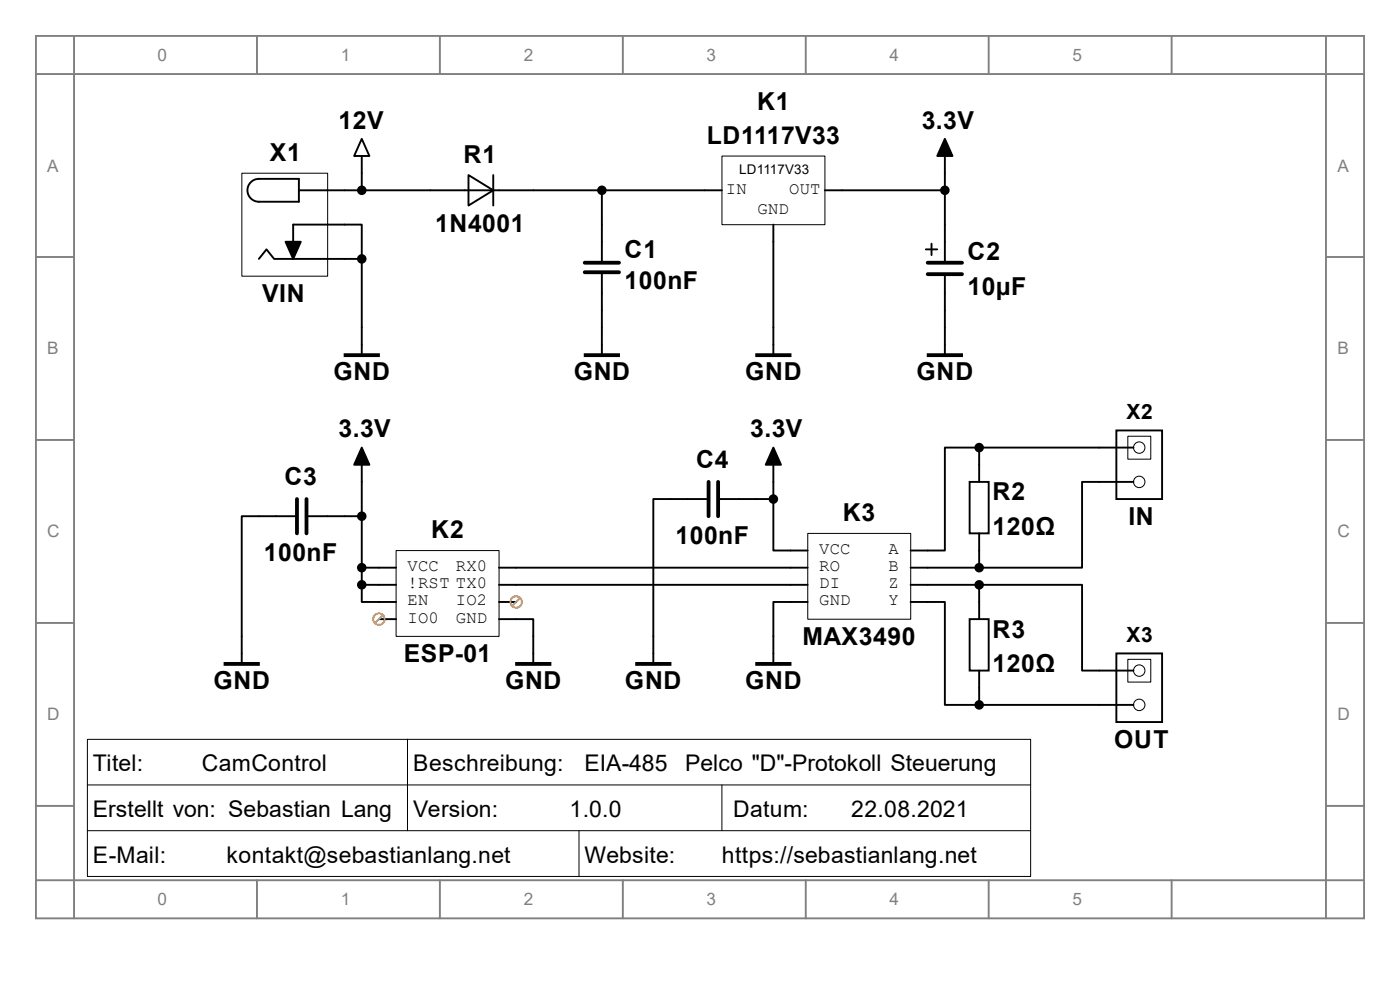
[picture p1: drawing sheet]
<svg xmlns="http://www.w3.org/2000/svg" width="297mm" height="210mm" viewBox="0 0 297 210" stroke-linecap="round" stroke-linejoin="round" font-family="sans-serif">
<g fill="none" stroke="#808080" stroke-width=".4">
<path d="M7.6 7.6h281.8v187.2h-281.8zM7.6 15.7h281.8M15.7 7.6v187.2M54.5 7.6v8.1M93.3 7.6v8.1M132.1 7.6v8.1M170.9 7.6v8.1M209.8 7.6v8.1M248.6 7.6v8.1M281.3 7.6v187.2M7.6 54.5h8.1M281.3 54.5h8.1"/>
<path d="M7.6 93.3h8.1M281.3 93.3h8.1M7.6 132.1h8.1M281.3 132.1h8.1M7.6 171h8.1M281.3 171h8.1M7.6 186.7h281.8M54.5 186.7v8.1M93.3 186.7v8.1M132.1 186.7v8.1M170.9 186.7v8.1M209.8 186.7v8.1"/>
<path d="M248.6 186.7v8.1"/>
</g>
<g fill="none" stroke="#000" stroke-width=".4">
<path d="M53.4 38.5l1-.5 .5-.1h8.5v4.9h-8.5a2.43 2.43 0 0 1-2.3-1.6 2.43 2.43 0 0 1 .8-2.7zM76.7 29.5l1.7 3.6h-3.3zM76.7 33.1v7.3M99.4 37.1l5.2 3.3-5.2 3.2zM104.6 37.1v6.5M200.5 33.1v22.6M54.9 54.9l1.6-2 1.7 2h18.5M62.2 54.9v-7.3h14.5v7.3M63.4 40.4h89.8M76.7 54.9v20.2M127.7 40.4v14.9M127.7 58.2v16.9"/>
<path d="M164.1 47.6v27.5M175 40.4h25.5M196.4 52.9h2.4M197.6 51.7v2.4M200.5 58.2v16.9M76.7 98.6v25.5M164.1 98.6v7.3M207.7 95h-7.2v21.8h-7.3M207.7 95v7.2M207.7 95h32.8M236.8 91.3h9.7v14.6h-9.7zM62.6 109.5h-11.3v31.1"/>
<path d="M65.4 109.5h11.3M149.9 105.9h-11.3v34.7M152.7 105.9h11.4M164.1 105.9v10.9h7.2M205.7 102.2h4.1v10.9h-4.1zM207.7 113.1v7.3M240.5 102.2h-10.9v18.2h-21.9M76.7 124.1v3.6h7.3M76.7 120.4h7.3M76.7 124.1h7.3M80.4 131.3h3.6M105.9 131.3h7.2v9.3"/>
<path d="M105.9 120.4h65.4M105.9 124.1h65.4M105.9 127.7h3.6M171.3 127.7h-7.2v12.9M193.2 127.7h7.3v21.8h7.2M193.2 120.4h14.5M193.2 124.1h14.5M205.7 131.3h4.1v11h-4.1zM207.7 124.1h21.9v18.2h10.9M207.7 124.1v7.2M236.8 138.6h9.7v14.6h-9.7zM207.7 142.3v7.2"/>
<path d="M207.7 149.5h32.8"/>
</g>
<path d="M124 55.7h7.3M124 57.8h7.3M196.8 55.7h7.3M196.8 58.2h7.3M63 105.9v7.2M65 105.9v7.2M150.3 102.2v7.3M152.3 102.2v7.3" fill="none" stroke="#000" stroke-width=".81"/>
<g fill="#000" stroke="#000" stroke-width=".4">
<path d="M200.5 29.5l1.6 3.6h-3.3zM60.6 51.3h3.2l-1.6 3.6zM76.7 95l1.7 3.6h-3.3zM164.1 95l1.6 3.6h-3.2z"/>
<path d="M73.1 75.1h7.3v.4h-7.3z" fill-rule="evenodd"/>
<path d="M124 75.1h7.3v.4h-7.3z" fill-rule="evenodd"/>
<path d="M160.4 75.1h7.3v.4h-7.3z" fill-rule="evenodd"/>
<path d="M196.8 75.1h7.3v.4h-7.3z" fill-rule="evenodd"/>
<path d="M47.6 140.6h7.3v.4h-7.3z" fill-rule="evenodd"/>
<path d="M109.5 140.6h7.3v.4h-7.3z" fill-rule="evenodd"/>
<path d="M135 140.6h7.2v.4h-7.2z" fill-rule="evenodd"/>
<path d="M160.4 140.6h7.3v.4h-7.3z" fill-rule="evenodd"/>
<circle cx="76.7" cy="40.4" r=".81"/>
<circle cx="76.7" cy="54.9" r=".81"/>
<circle cx="127.7" cy="40.4" r=".81"/>
<circle cx="200.5" cy="40.4" r=".81"/>
<circle cx="207.7" cy="95" r=".81"/>
<circle cx="76.7" cy="109.5" r=".81"/>
<circle cx="164.1" cy="105.9" r=".81"/>
<circle cx="76.7" cy="120.4" r=".81"/>
<circle cx="76.7" cy="124.1" r=".81"/>
<circle cx="207.7" cy="120.4" r=".81"/>
<circle cx="207.7" cy="124.1" r=".81"/>
<circle cx="207.7" cy="149.5" r=".81"/>
</g>
<g fill="none" stroke="#000" stroke-width=".21">
<path d="M51.3 36.7h18.2v21.9h-18.2zM153.2 33.1h21.8v14.6h-21.8zM239.3 92.5h4.8v4.9h-4.8zM84 116.8h21.9v18.2h-21.9zM171.4 113.2h21.8v18.2h-21.8zM239.3 139.9h4.8v4.8h-4.8zM18.5 156.8h200.2v29.1h-200.2zM86.4 156.8v19.4M18.5 176.2h200.1M18.5 166.5h200.1M122.8 176.2v9.7M153.2 166.5v9.7"/>
<circle cx="241.7" cy="95" r="1.21"/>
<circle cx="241.7" cy="102.2" r="1.21"/>
<circle cx="241.7" cy="142.3" r="1.21"/>
<circle cx="241.7" cy="149.5" r="1.21"/>
</g>
<g fill="none" stroke="#ff7f00" stroke-width=".4">
<path d="M81.2 130.5l-1.6 1.6M110.3 126.9l-1.6 1.6"/>
<circle cx="80.4" cy="131.3" r="1.21"/>
<circle cx="109.5" cy="127.7" r="1.21"/>
</g>
<g font-size="5.2">
<text x="160.6" y="23.3">K1</text>
<text x="71.8" y="27.3">12V</text>
<text x="195.6" y="27.3">3.3V</text>
<text x="57.3" y="34.2">X1</text>
<text x="98.3" y="34.6">R1</text>
<text x="149.9" y="30.6">LD1117V33</text>
<text x="92.3" y="49.1">1N4001</text>
<text x="132.5" y="54.8">C1</text>
<text x="205.3" y="55.2">C2</text>
<text x="55.6" y="64.1">VIN</text>
<text x="132.5" y="61.3">100nF</text>
<text x="205.3" y="62.5">10µF</text>
<text x="70.7" y="80.7">GND</text>
<text x="121.7" y="80.7">GND</text>
<text x="158.1" y="80.7">GND</text>
<text x="194.4" y="80.7">GND</text>
<text x="71.8" y="92.8">3.3V</text>
<text x="159.2" y="92.8">3.3V</text>
<text x="147.7" y="99.3">C4</text>
<text x="60.3" y="102.9">C3</text>
<text x="210.6" y="106.1">R2</text>
<text x="178.8" y="110.6">K3</text>
<text x="210.6" y="113.4">120Ω</text>
<text x="239.4" y="111.4">IN</text>
<text x="56" y="119.1">100nF</text>
<text x="91.5" y="114.2">K2</text>
<text x="143.3" y="115.4">100nF</text>
<text x="170.2" y="136.9">MAX3490</text>
<text x="210.6" y="135.3">R3</text>
<text x="85.6" y="140.5">ESP-01</text>
<text x="210.6" y="142.5">120Ω</text>
<text x="45.3" y="146.2">GND</text>
<text x="107.1" y="146.2">GND</text>
<text x="132.6" y="146.2">GND</text>
<text x="158.1" y="146.2">GND</text>
<text x="236.4" y="158.7">OUT</text>
</g>
<g font-size="4.9">
<text x="19.7" y="163.6">Titel:</text>
<text x="42.8" y="163.6">CamControl</text>
<text x="87.7" y="163.6">Beschreibung:</text>
<text x="124" y="163.6">EIA-485</text>
<text x="145.4" y="163.6">Pelco &quot;D&quot;-Protokoll Steuerung</text>
<text x="19.7" y="173.3">Erstellt von: Sebastian Lang</text>
<text x="87.7" y="173.3">Version:</text>
<text x="120.8" y="173.3">1.0.0</text>
<text x="155.5" y="173.3">Datum:</text>
<text x="180.6" y="173.3">22.08.2021</text>
<text x="19.7" y="183">E-Mail:</text>
<text x="48" y="183">kontakt@sebastianlang.net</text>
<text x="124" y="183">Website:</text>
<text x="153.2" y="183">https://sebastianlang.net</text>
</g>
<g font-size="4.4">
<text x="239" y="88.9">X2</text>
<text x="239" y="136.1">X3</text>
</g>
<g font-size="3.6" fill="#808080">
<text x="33.4" y="13">0</text>
<text x="72.3" y="13">1</text>
<text x="111.1" y="13">2</text>
<text x="149.9" y="13">3</text>
<text x="188.7" y="13">4</text>
<text x="227.5" y="13">5</text>
<text x="10" y="36.4">A</text>
<text x="283.7" y="36.4">A</text>
<text x="10" y="75.2">B</text>
<text x="283.7" y="75.2">B</text>
<text x="10" y="114">C</text>
<text x="283.7" y="114">C</text>
<text x="10" y="152.8">D</text>
<text x="283.7" y="152.8">D</text>
<text x="33.4" y="192">0</text>
<text x="72.3" y="192">1</text>
<text x="111.1" y="192">2</text>
<text x="149.9" y="192">3</text>
<text x="188.7" y="192">4</text>
<text x="227.5" y="192">5</text>
</g>
<g font-size="3.6">
<text x="154" y="41.1">IN</text>
<text x="167.4" y="41.1">OUT</text>
<text x="160.7" y="45.3">GND</text>
<text x="173.8" y="117.5">VCC</text>
<text x="188.5" y="117.5">A</text>
<text x="86.4" y="121.2">VCC</text>
<text x="86.4" y="124.8">!RST TX0</text>
<text x="96.7" y="121.2">RX0</text>
<text x="173.8" y="121.2">RO</text>
<text x="173.8" y="124.8">DI</text>
<text x="188.5" y="124.8">Z</text>
<text x="188.5" y="121.2">B</text>
<text x="86.4" y="128.4">EN</text>
<text x="96.7" y="128.4">IO2</text>
<text x="173.8" y="128.4">GND</text>
<text x="188.5" y="128.4">Y</text>
<text x="86.4" y="132.1">IO0</text>
<text x="96.7" y="132.1">GND</text>
</g>
<text font-size="2.8" x="156.8" y="36.9">LD1117V33</text>
</svg>
